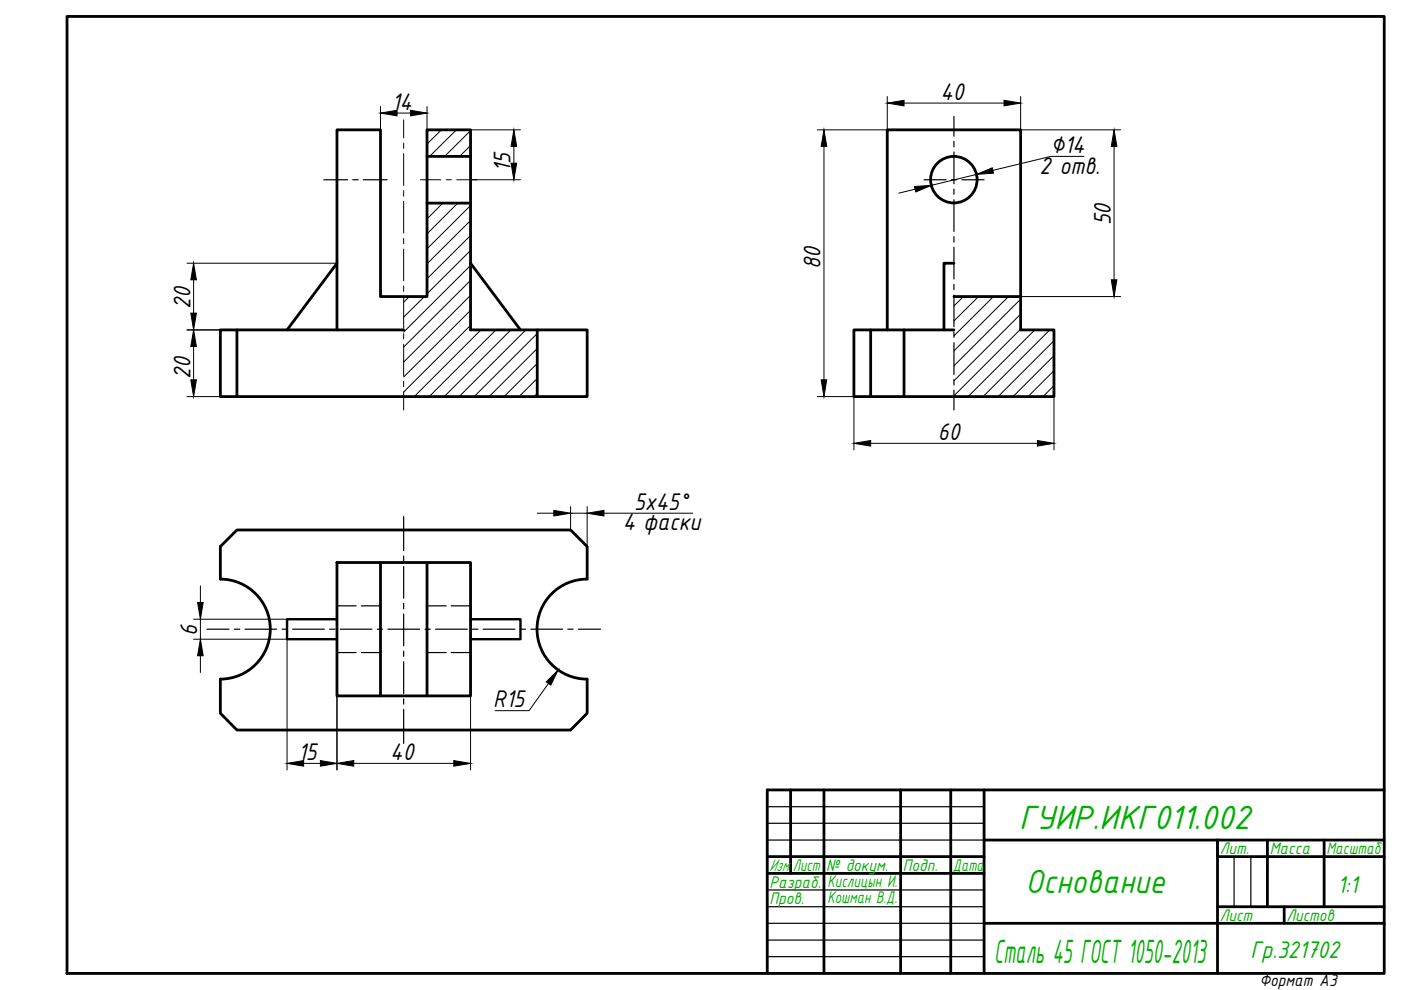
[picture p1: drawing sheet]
<svg xmlns="http://www.w3.org/2000/svg" width="297mm" height="210mm" viewBox="0 0 297 210" stroke-linecap="round" stroke-linejoin="round" font-family="sans-serif">
<!-- layer: 0 -->
<g fill="none" stroke="#000" stroke-width=".59">
<path d="M14.2 3.5h279.3v202.9h-279.3zM90.5 33.2h9.3M71.4 55.8l-10.5 14.1M90.5 43.1h9.3M99.8 55.8l10.5 14.1M202.3 55.8h-2.2v14.1M50.2 69.9v14.2M71.4 69.9v-42.4h9.3v35.4h9.8v-35.4h9.3v42.4h24.7v14.2h-77.8v-14.2h38.9M113.9 69.9v14.2M184.6 69.9v14.2M188.1 69.9v-42.4h28.3v42.4h7.1v14.2h-42.5v-14.2h21.3M191.7 69.9v14.2"/>
<path d="M202.3 62.9h14.1M71.4 119.3h28.4v28.2h-28.4zM80.7 119.3v28.2M90.5 119.3v28.2M124.5 122.8a10.6 10.6 0 0 0-10.6 10.6 10.6 10.6 0 0 0 10.6 10.6M124.5 122.8v-6.9l-3.5-3.5h-70.8l-3.5 3.5v6.9a10.6 10.6 0 0 1 10.6 10.6 10.6 10.6 0 0 1-10.6 10.6v7.2l3.5 3.6h70.8l3.5-3.6v-7.2M167.6 167.5v17.7M174.7 167.5v38.9M191 167.5v38.9M201.6 167.5v38.9M208.6 167.5v38.9M208.6 178.1h84.9"/>
<path d="M268.7 178.1v14.1M280.7 178.1v14.1M293.5 167.5h-130.8v38.9M162.7 181.6h45.9M162.7 185.2h45.9M208.6 195.8h84.9M258.1 192.2h35.4M272.3 192.2v3.6M293.5 181.6h-35.4v-3.5v28.3"/>
<circle cx="202.2" cy="38.1" r="4.9"/>
</g>
<g fill="none" stroke="#000" stroke-width=".25">
<path d="M71.4 128.5h4.1M71.4 138.4h4.1M76.6 128.5h4.1M76.6 138.4h4.1M90.5 128.5h4.1M90.5 138.4h4.1M95.7 128.5h4.1M95.7 138.4h4.1M162.7 171h45.9M162.7 174.6h45.9M162.7 178.1h45.9M162.7 188.7h45.9"/>
<path d="M162.7 192.2h45.9M162.7 199.3h45.9M162.7 195.8h45.9M261.6 181.6v10.6M265.2 181.6v10.6M162.7 202.8h45.9"/>
</g>
<g fill="none" stroke="#000" stroke-width=".25">
<path d="M68.7 38.1h5M74.8 38.1h1.1M77 38.1h5.1M195.9 38.1h4.7M201.7 38.1h1.1M202.3 24.7v4.2M202.3 30v1.1M202.3 32.2v6.8M203.9 38.1h4.7M202.3 40.1v1.1M202.3 42.3v6.8M202.3 50.2v1.1"/>
<path d="M202.3 52.4v6.8M202.3 60.3v1.1M202.3 62.5v6.8M202.3 70.4v1.1M202.3 72.7v6.7M202.3 80.5v1.1M202.3 82.7v4.2M85.6 109.5v7.2M85.6 117.9v1.1M43.9 133.4h4.6M49.7 133.4h1.1M51.9 133.4h6.8"/>
<path d="M59.8 133.4h1.1M62 133.4h6.8M69.9 133.4h1.1M72.1 133.4h6.8M80 133.4h1.1M82.2 133.4h6.8M85.6 120.1v6.7M85.6 127.9v1.2M85.6 130.2v6.7M85.6 138.1v1.1M90.1 133.4h1.1M92.4 133.4h6.7"/>
<path d="M100.2 133.4h1.1M102.4 133.4h6.8M110.3 133.4h1.1M112.6 133.4h6.7M120.4 133.4h1.1M122.6 133.4h4.7M85.6 140.3v6.7M85.6 148.2v1.1M85.6 150.4v7.2"/>
</g>
<!-- layer: 0 -->
<g fill="none" stroke="#000" stroke-width=".21">
<path d="M204.3 62.9l-2 2M207.5 62.9l-5.2 5.1M210.6 62.9l-8.3 8.3M213.8 62.9l-11.5 11.5M216.4 63.4l-14.1 14.2M216.4 66.6l-14.1 14.1M216.4 69.8l-14.1 14.1M219.4 69.9l-14.1 14.2M222.6 69.9l-14.2 14.2M223.5 72.2l-11.9 11.9M223.5 75.4l-8.7 8.7M223.5 78.6l-5.5 5.5"/>
<path d="M223.5 81.8l-2.4 2.3"/>
</g>
<g fill="none" stroke="#000" stroke-width=".21">
<path d="M93.6 27.5l-3.1 3M96.8 27.5l-5.7 5.7M99.8 27.7l-5.5 5.5M99.8 30.9l-2.4 2.3M90.7 43.1l-.2 .1M93.9 43.1l-3.4 3.3M97.1 43.1l-6.6 6.5M99.8 43.6l-9.3 9.2M99.8 46.8l-9.3 9.1M99.8 49.9l-9.3 9.2M99.8 53.1l-9.3 9.2M99.8 56.3l-14.2 14.1"/>
<path d="M99.8 59.5l-14.2 14.1M86.8 62.9l-1.2 1.2M90 62.9l-4.4 4.3M99.8 62.6l-14.2 14.2M99.8 65.8l-14.2 14.1M99.8 69l-14.2 14.1M102 69.9l-14.2 14.2M105.1 69.9l-14.1 14.2M108.3 69.9l-14.1 14.2M111.5 69.9l-14.1 14.2M113.9 70.7l-13.4 13.4M113.9 73.9l-10.2 10.2"/>
<path d="M113.9 77.1l-7 7M113.9 80.2l-3.8 3.9M113.9 83.4l-.7 .7"/>
</g>
<!-- layer: 0 -->
<path d="M71.4 131.3h-10.5v4.2h10.5M99.8 131.3h10.5v4.2h-10.5" fill="none" stroke="#000" stroke-width=".51"/>
<g fill="none" stroke="#000" stroke-width=".21">
<path d="M85.6 25.4v3.8M85.6 30.3v1.2M85.6 32.6v6.7M89.1 38.1h4.4M94.6 38.1h1.1M96.8 38.1h4.4M85.6 40.4v1.2M85.6 42.7v6.7M85.6 50.6v1.1M85.6 52.8v6.7M85.6 60.6v1.2M85.6 62.9v6.7"/>
<path d="M85.6 70.8v1.1M85.6 73v6.7M85.6 80.8v1.2M85.6 83.1v3.8"/>
</g>
<g fill="none" stroke="#000" stroke-width=".21">
<path d="M80.7 22.6v4.9M84.2 24h2.8M90.5 22.6v4.9M99.8 27.5h10.5M99.8 38.1h10.5M109 31v3.6M174.7 31v49.5M188.1 20.5v7h-14.8M191.7 21.9h21.2M207.1 37l-9.6 2.3M216.4 20.5v7h21.2M229.8 33.2h-7l-12.3 2.9"/>
<path d="M236.2 31v28.3M39.7 55.8h31.7M41 59.3v7.1M194 40.1l-3.4 .9M39.7 69.9h7M41 73.5v7M216.4 62.9h21.2M39.7 84.1h7M173.3 84.1h7.7v11.3M184.6 94h35.3M223.5 84.1v11.3M113.9 108.8h3.5"/>
<path d="M121 107.4v5M121 108.8h3.5M124.5 107.4v8.5M128 108.8h18.9M41 131.3h19.9M41 135.5h19.9v27.8M42.5 124.2v3.5M42.5 131.3v4.2M42.5 139v3.6M71.4 135.5v27.8M99.8 147.5v15.8M116.3 144.9l-4.1 5.8h-7.2"/>
<path d="M64.4 161.9h3.5M75 161.9h21.2"/>
</g>
<g fill="#000" stroke="#000" stroke-width=".21">
<path d="M80.7 24l3.5-.6v1.2zM87 23.4l3.5 .6-3.5 .6zM109 27.5l.5 3.5h-1.1zM108.4 34.6h1.1l-.5 3.5zM174.7 27.5l.6 3.5h-1.2zM188.1 21.9l3.6-.6v1.2zM193.9 39.6l3.6-.3-3.3 1.4zM207.1 37l3.3-1.4 .2 1.1zM212.9 21.3l3.5 .6-3.5 .6zM236.2 27.5l.6 3.5h-1.2zM41 55.8l.6 3.5h-1.1zM235.6 59.3h1.2l-.6 3.6z"/>
<path d="M41 69.9l.6 3.6h-1.1zM40.5 66.4h1.1l-.6 3.5zM40.5 80.5h1.1l-.6 3.6zM174.1 80.5h1.2l-.6 3.6zM181 94l3.6-.6v1.2zM219.9 93.4l3.6 .6-3.6 .6zM117.4 108.2l3.6 .6-3.6 .6zM124.5 108.8l3.5-.6v1.2zM41.9 127.7h1.2l-.6 3.6zM42.5 135.5l.6 3.5h-1.2zM118.3 142l-1.5 3.3-1-.7zM60.9 161.9l3.5-.6v1.1z"/>
<path d="M67.9 161.3l3.5 .6-3.5 .5zM71.4 161.9l3.6-.6v1.1zM96.2 161.3l3.6 .6-3.6 .5z"/>
</g>
<g font-size="7.7" fill="#00ad00">
<text x="216.1" y="175.7">ГУИР.ИКГ011.002</text>
<text x="217.5" y="189.2">Основание</text>
<text x="210.8" y="204.3">Сталь 45 ГОСТ 1050-2013</text>
</g>
<g font-size="5.5">
<text x="83" y="23.3">14</text>
<text x="199.4" y="21.2">40</text>
<text x="222.7" y="32.5">∅14</text>
<text x="108.2" y="36.5" transform="rotate(-90 108.2 36.5)">15</text>
<text x="220.4" y="36.8">2 отв.</text>
<text x="235.5" y="47.8" transform="rotate(-90 235.5 47.8)">50</text>
<text x="174" y="57.1" transform="rotate(-90 174 57.1)">80</text>
<text x="40.4" y="65.5" transform="rotate(-90 40.4 65.5)">20</text>
<text x="40.4" y="80.3" transform="rotate(-90 40.4 80.3)">20</text>
<text x="198.9" y="93.3">60</text>
<text x="132.1" y="112.4">4 фаски</text>
<text x="134.4" y="108.1">5x45°</text>
<text x="41.8" y="134.9" transform="rotate(-90 41.8 134.9)">6</text>
<text x="104.6" y="150">R15</text>
<text x="63.2" y="161.1">15</text>
<text x="82.7" y="161.1">40</text>
</g>
<g font-size="5.5" fill="#00ad00">
<text x="283.6" y="189.4" transform="rotate(-1 283.6 189.4)">1:1</text>
<text x="265.2" y="203.2">Гр.321702</text>
</g>
<g font-size="3.8" fill="#00ad00">
<text x="163.1" y="184.7">Изм.</text>
<text x="168.1" y="184.7">Лист</text>
<text x="175.2" y="184.7">№ докум.</text>
<text x="191.4" y="184.7">Подп.</text>
<text x="202" y="184.7">Дата</text>
<text x="258.6" y="181.2">Лит.</text>
<text x="269.2" y="181.2">Масса</text>
<text x="281.2" y="181.2">Масштаб</text>
<text x="163.1" y="188.2">Разраб.</text>
<text x="163.1" y="191.7">Пров.</text>
<text x="175.4" y="188">Кислицын И.</text>
<text x="175.4" y="191.5">Кошман В.Д.</text>
<text x="258.6" y="195.3">Лист</text>
<text x="272.7" y="195.3">Листов</text>
</g>
<text font-size="3.8" x="267" y="209.1">Формат А3</text>
</svg>
